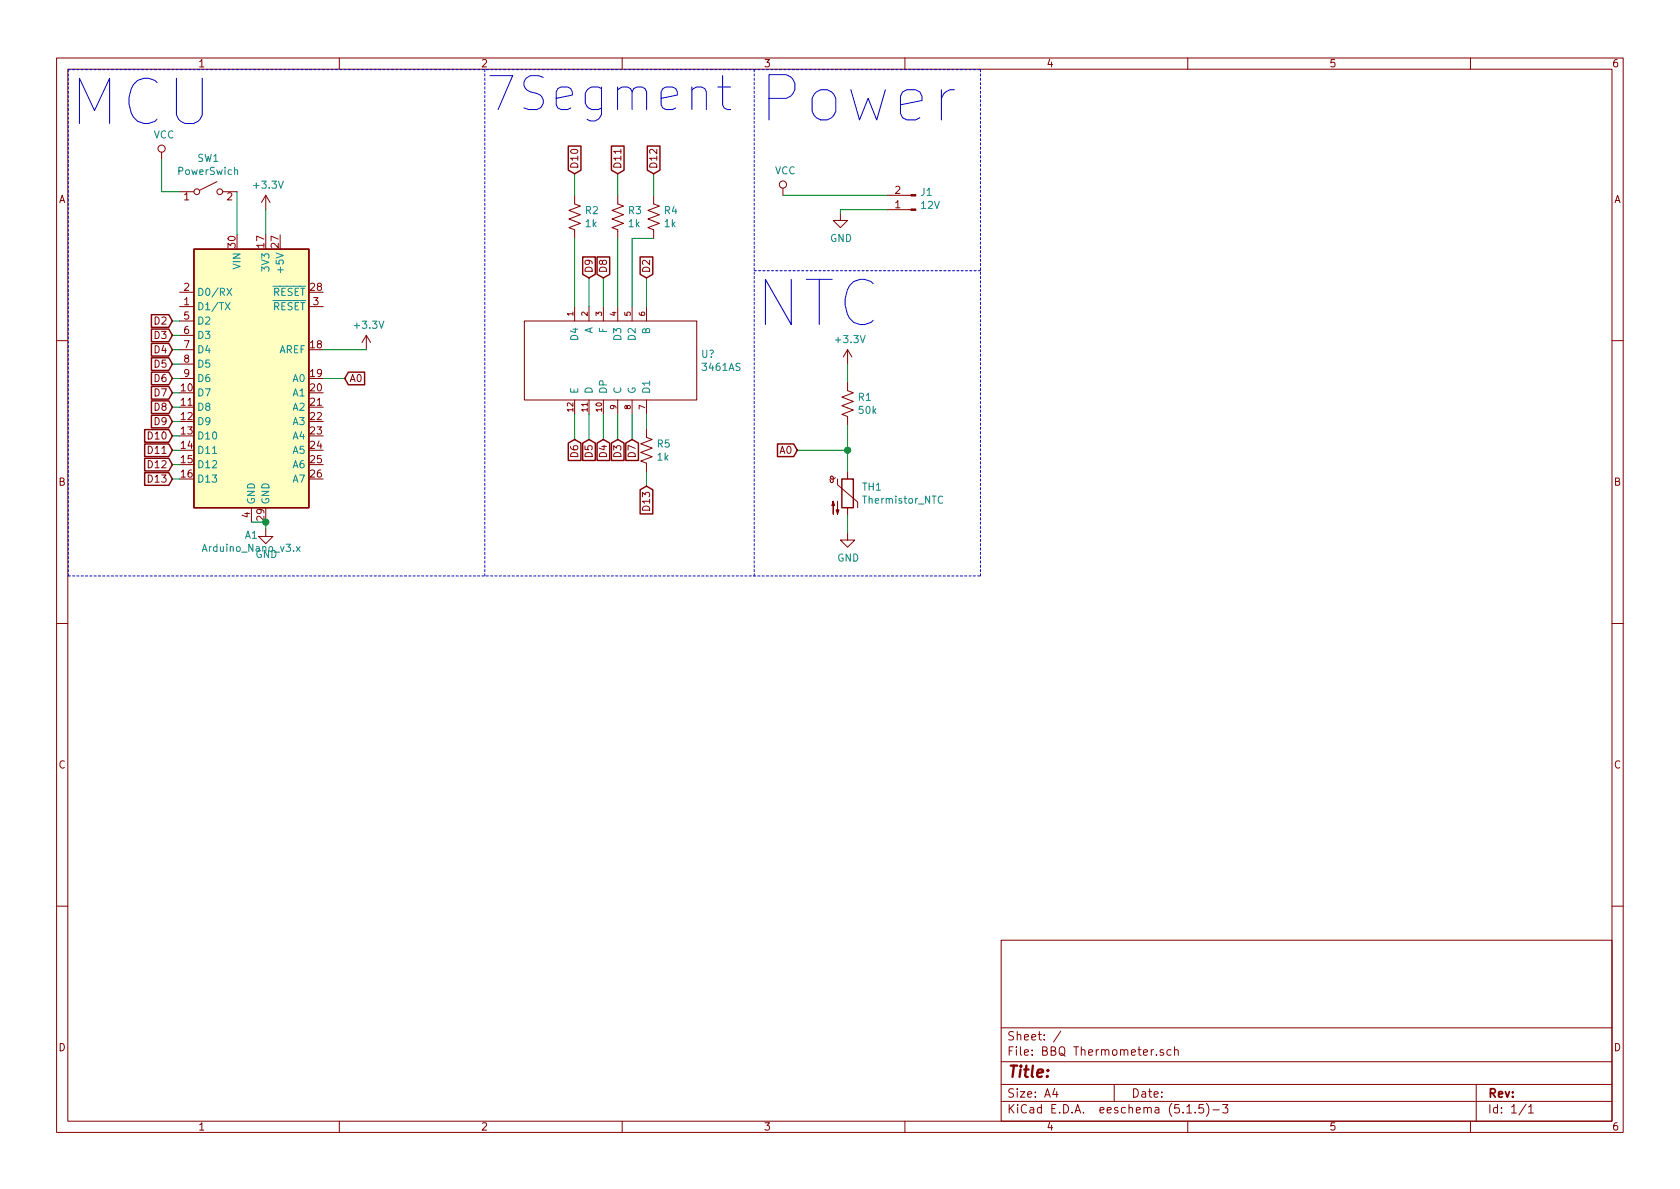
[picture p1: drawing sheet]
EESchema Schematic File Version 4
EELAYER 30 0
EELAYER END
$Descr A4 11693 8268
encoding utf-8
Sheet 1 1
Title ""
Date ""
Rev ""
Comp ""
Comment1 ""
Comment2 ""
Comment3 ""
Comment4 ""
$EndDescr
$Comp
L Device:Thermistor_NTC TH1
U 1 1
P 5900 3425
F 0 "TH1" H 5998 3471 50  0000 L CNN
F 1 "Thermistor_NTC" H 5998 3380 50  0000 L CNN
F 2 "" H 5900 3475 50  0001 C CNN
F 3 "~" H 5900 3475 50  0001 C CNN
	1    5900 3425
	1    0    0    -1  
$EndComp
$Comp
L Device:R_US R5
U 1 1
P 4500 3125
F 0 "R5" H 4568 3171 50  0000 L CNN
F 1 "1k" H 4568 3080 50  0000 L CNN
F 2 "" V 4540 3115 50  0001 C CNN
F 3 "~" H 4500 3125 50  0001 C CNN
	1    4500 3125
	1    0    0    -1  
$EndComp
$Comp
L Device:R_US R4
U 1 1
P 4550 1500
F 0 "R4" H 4618 1546 50  0000 L CNN
F 1 "1k" H 4618 1455 50  0000 L CNN
F 2 "" V 4590 1490 50  0001 C CNN
F 3 "~" H 4550 1500 50  0001 C CNN
	1    4550 1500
	1    0    0    -1  
$EndComp
$Comp
L Device:R_US R3
U 1 1
P 4300 1500
F 0 "R3" H 4368 1546 50  0000 L CNN
F 1 "1k" H 4368 1455 50  0000 L CNN
F 2 "" V 4340 1490 50  0001 C CNN
F 3 "~" H 4300 1500 50  0001 C CNN
	1    4300 1500
	1    0    0    -1  
$EndComp
$Comp
L Device:R_US R2
U 1 1
P 4000 1500
F 0 "R2" H 4068 1546 50  0000 L CNN
F 1 "1k" H 4068 1455 50  0000 L CNN
F 2 "" V 4040 1490 50  0001 C CNN
F 3 "~" H 4000 1500 50  0001 C CNN
	1    4000 1500
	1    0    0    -1  
$EndComp
$Comp
L Device:R_US R1
U 1 1
P 5900 2800
F 0 "R1" H 5968 2846 50  0000 L CNN
F 1 "50k" H 5968 2755 50  0000 L CNN
F 2 "" V 5940 2790 50  0001 C CNN
F 3 "~" H 5900 2800 50  0001 C CNN
	1    5900 2800
	1    0    0    -1  
$EndComp
$Comp
L Connector:Conn_01x02_Male J1
U 1 1
P 6375 1450
F 0 "J1" H 6347 1332 50  0000 R CNN
F 1 "12V" H 6347 1423 50  0000 R CNN
F 2 "" H 6375 1450 50  0001 C CNN
F 3 "~" H 6375 1450 50  0001 C CNN
	1    6375 1450
	-1   0    0    1   
$EndComp
$Comp
L power:GND #PWR04
U 1 1
P 5850 1475
F 0 "#PWR04" H 5850 1225 50  0001 C CNN
F 1 "GND" H 5855 1302 50  0000 C CNN
F 2 "" H 5850 1475 50  0001 C CNN
F 3 "" H 5850 1475 50  0001 C CNN
	1    5850 1475
	1    0    0    -1  
$EndComp
$Comp
L power:VCC #PWR03
U 1 1
P 5450 1350
F 0 "#PWR03" H 5450 1200 50  0001 C CNN
F 1 "VCC" H 5467 1523 50  0000 C CNN
F 2 "" H 5450 1350 50  0001 C CNN
F 3 "" H 5450 1350 50  0001 C CNN
	1    5450 1350
	1    0    0    -1  
$EndComp
Wire Wire Line
	6175 1450 5850 1450
Wire Wire Line
	5850 1450 5850 1475
Wire Wire Line
	5450 1350 6175 1350
Wire Wire Line
	4000 2125 4000 1650
Text GLabel 4000 1200 1    50   Input ~ 0
D10
Wire Wire Line
	4000 1350 4000 1200
Text GLabel 4100 1925 1    50   Input ~ 0
D9
Text GLabel 4200 1925 1    50   Input ~ 0
D8
Wire Wire Line
	4300 2125 4300 1650
Text GLabel 4300 1200 1    50   Input ~ 0
D11
Text GLabel 4550 1200 1    50   Input ~ 0
D12
Wire Wire Line
	4400 2125 4400 1650
Wire Wire Line
	4400 1650 4550 1650
Wire Wire Line
	4550 1350 4550 1200
Wire Wire Line
	4300 1350 4300 1200
Text GLabel 4500 1925 1    50   Input ~ 0
D2
$Comp
L Custom:3461AS U?
U 1 1
P 4250 2125
F 0 "U?" H 4878 1796 50  0000 L CNN
F 1 "3461AS" H 4878 1705 50  0000 L CNN
F 2 "" H 4250 2325 50  0001 C CNN
F 3 "" H 4250 2325 50  0001 C CNN
	1    4250 2125
	1    0    0    -1  
$EndComp
Wire Wire Line
	4100 2125 4100 1925
Wire Wire Line
	4200 2125 4200 1925
Wire Wire Line
	4500 1925 4500 2125
Text GLabel 4500 3375 3    50   Input ~ 0
D13
Wire Wire Line
	4500 3375 4500 3275
Wire Wire Line
	4500 2975 4500 2875
Text GLabel 4400 3050 3    50   Input ~ 0
D7
Text GLabel 4300 3050 3    50   Input ~ 0
D3
Text GLabel 4200 3050 3    50   Input ~ 0
D4
Text GLabel 4100 3050 3    50   Input ~ 0
D5
Text GLabel 4000 3050 3    50   Input ~ 0
D6
Wire Wire Line
	4000 3050 4000 2875
Wire Wire Line
	4100 2875 4100 3050
Wire Wire Line
	4200 2875 4200 3050
Wire Wire Line
	4300 2875 4300 3050
Wire Wire Line
	4400 2875 4400 3050
$Comp
L power:GND #PWR?
U 1 1
P 5900 3700
F 0 "#PWR?" H 5900 3450 50  0001 C CNN
F 1 "GND" H 5905 3527 50  0000 C CNN
F 2 "" H 5900 3700 50  0001 C CNN
F 3 "" H 5900 3700 50  0001 C CNN
	1    5900 3700
	1    0    0    -1  
$EndComp
Wire Wire Line
	5900 3700 5900 3575
Wire Wire Line
	5900 2950 5900 3125
Text GLabel 5550 3125 0    50   Input ~ 0
A0
$Comp
L power:+3.3V #PWR?
U 1 1
P 5900 2525
F 0 "#PWR?" H 5900 2375 50  0001 C CNN
F 1 "+3.3V" H 5915 2698 50  0000 C CNN
F 2 "" H 5900 2525 50  0001 C CNN
F 3 "" H 5900 2525 50  0001 C CNN
	1    5900 2525
	1    0    0    -1  
$EndComp
Wire Wire Line
	5900 2650 5900 2525
Wire Wire Line
	5900 3125 5550 3125
Connection ~ 5900 3125
Wire Wire Line
	5900 3125 5900 3275
$Comp
L power:+3.3V #PWR?
U 1 1
P 2550 2425
F 0 "#PWR?" H 2550 2275 50  0001 C CNN
F 1 "+3.3V" H 2565 2598 50  0000 C CNN
F 2 "" H 2550 2425 50  0001 C CNN
F 3 "" H 2550 2425 50  0001 C CNN
	1    2550 2425
	1    0    0    -1  
$EndComp
$Comp
L Switch:SW_SPST SW1
U 1 1
P 1450 1325
F 0 "SW1" H 1450 1560 50  0000 C CNN
F 1 "PowerSwich" H 1450 1469 50  0000 C CNN
F 2 "" H 1450 1325 50  0001 C CNN
F 3 "~" H 1450 1325 50  0001 C CNN
	1    1450 1325
	1    0    0    -1  
$EndComp
$Comp
L power:VCC #PWR01
U 1 1
P 1125 1100
F 0 "#PWR01" H 1125 950 50  0001 C CNN
F 1 "VCC" H 1142 1273 50  0000 C CNN
F 2 "" H 1125 1100 50  0001 C CNN
F 3 "" H 1125 1100 50  0001 C CNN
	1    1125 1100
	1    0    0    -1  
$EndComp
Wire Wire Line
	1650 1325 1650 1625
Wire Wire Line
	1125 1325 1125 1100
$Comp
L power:+3.3V #PWR02
U 1 1
P 1850 1450
F 0 "#PWR02" H 1850 1300 50  0001 C CNN
F 1 "+3.3V" H 1865 1623 50  0000 C CNN
F 2 "" H 1850 1450 50  0001 C CNN
F 3 "" H 1850 1450 50  0001 C CNN
	1    1850 1450
	1    0    0    -1  
$EndComp
Wire Wire Line
	1850 1625 1850 1450
Wire Wire Line
	1125 1325 1250 1325
$Comp
L MCU_Module:Arduino_Nano_v3.x A1
U 1 1
P 1750 2625
F 0 "A1" H 1750 1536 50  0000 C CNN
F 1 "Arduino_Nano_v3.x" H 1750 1445 50  0000 C CNN
F 2 "Module:Arduino_Nano" H 1750 2625 50  0001 C CIN
F 3 "http://www.mouser.com/pdfdocs/Gravitech_Arduino_Nano3_0.pdf" H 1750 2625 50  0001 C CNN
	1    1750 2625
	1    0    0    -1  
$EndComp
Text GLabel 1200 3025 0    50   Input ~ 0
D10
Wire Wire Line
	1200 3025 1250 3025
Text GLabel 1200 2925 0    50   Input ~ 0
D9
Text GLabel 1200 2825 0    50   Input ~ 0
D8
Text GLabel 1200 2725 0    50   Input ~ 0
D7
Text GLabel 1200 2625 0    50   Input ~ 0
D6
Text GLabel 1200 2525 0    50   Input ~ 0
D5
Text GLabel 1200 2425 0    50   Input ~ 0
D4
Text GLabel 1200 3125 0    50   Input ~ 0
D11
Text GLabel 1200 3225 0    50   Input ~ 0
D12
Text GLabel 1200 3325 0    50   Input ~ 0
D13
Text GLabel 1200 2325 0    50   Input ~ 0
D3
Text GLabel 1200 2225 0    50   Input ~ 0
D2
Wire Wire Line
	1200 2325 1250 2325
Wire Wire Line
	1200 2225 1250 2225
Wire Wire Line
	1250 2425 1200 2425
Wire Wire Line
	1250 2525 1200 2525
Wire Wire Line
	1250 2725 1200 2725
Wire Wire Line
	1200 2625 1250 2625
Wire Wire Line
	1250 2825 1200 2825
Wire Wire Line
	1250 2925 1200 2925
Wire Wire Line
	1250 3125 1200 3125
Wire Wire Line
	1200 3225 1250 3225
Wire Wire Line
	1200 3325 1250 3325
Wire Wire Line
	2250 2425 2550 2425
$Comp
L power:GND #PWR?
U 1 1
P 1850 3675
F 0 "#PWR?" H 1850 3425 50  0001 C CNN
F 1 "GND" H 1855 3502 50  0000 C CNN
F 2 "" H 1850 3675 50  0001 C CNN
F 3 "" H 1850 3675 50  0001 C CNN
	1    1850 3675
	1    0    0    -1  
$EndComp
Wire Wire Line
	1750 3625 1850 3625
Wire Wire Line
	1850 3675 1850 3625
Connection ~ 1850 3625
Text GLabel 2400 2625 2    50   Input ~ 0
A0
Wire Wire Line
	2400 2625 2250 2625
Wire Notes Line
	475  4000 475  475 
Wire Notes Line
	5250 4000 5250 475 
Wire Notes Line
	3375 475  3375 4000
Text Notes 475  875  0    315  ~ 0
MCU
Text Notes 3375 775  0    236  ~ 0
7Segment \n
Wire Notes Line
	6825 1875 5250 1875
Wire Notes Line
	475  475  6825 475 
Wire Notes Line
	475  4000 6825 4000
Wire Notes Line
	6825 475  6825 4000
Text Notes 5250 2275 0    315  ~ 0
NTC\n
Text Notes 5275 850  0    315  ~ 0
Power\n
$EndSCHEMATC
